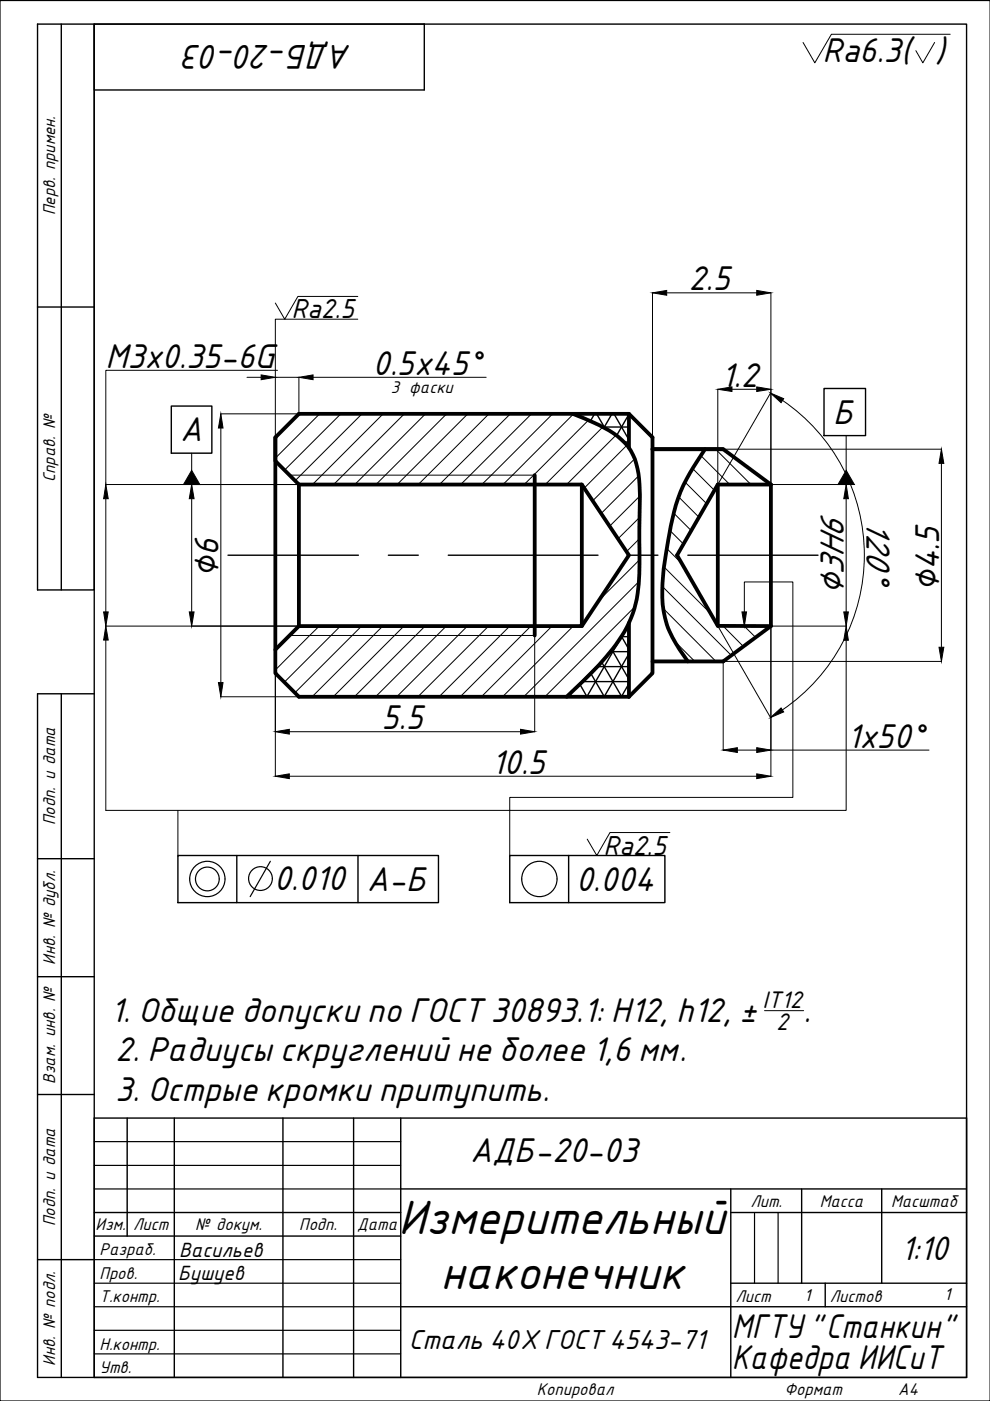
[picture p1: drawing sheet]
<svg xmlns="http://www.w3.org/2000/svg" width="210mm" height="297mm" viewBox="0 0 210 297" stroke-linecap="round" stroke-linejoin="round" font-family="sans-serif">
<!-- layer: 0.25-STAMP -->
<path d="M0 .1h209.9v296.9h-209.9zM20 242h65M20 252.1h65M20 247.1h65M160 257.1v15M165 257.1v15M20 277.1h65M20 272.1h65M20 267.1h65M20 287h65M20 282.1h65" fill="none" stroke="#000" stroke-width=".25"/>
<!-- layer: 0.3-STAMP -->
<g fill="none" stroke="#000" stroke-width=".3">
<path d="M8 5.1h12v120h-12zM13 5.1v120M20 5.1h184.9v286.9h-184.9zM20 5.1h70v14h-70zM8 65.1h12M13 147.1v144.9M20 147.1h-12v144.9h196.9v-54.9h-184.9v54.9M8 182.1h12M8 207.1h12M8 232.1h12M27 237.1v25M37 237.1v54.9"/>
<path d="M60 237.1v54.9M75 237.1v54.9M85 237.1v54.9M20 257.1h65M85 252.1h119.9M154.9 257.1h50M154.9 252.1v39.9M170 252.1v20M186.9 252.1v20M8 267.1h12M20 262.1h65M85 277.1h119.9"/>
<path d="M154.9 272.1h50M175 272.1v5"/>
</g>
<g fill="none" stroke="#000" stroke-width=".8">
<path d="M58.4 92.7l5-5h69.9l5 5v50l-5 5h-69.9l-5-5zM58.4 92.7v5l5 5M121.5 87.7a32.2 32.2 0 0 1 10.2 5.5 11.7 11.7 0 0 1 3.8 8.4l.2 3.5-.1 12a36.5 36.5 0 0 1-1.4 13 32 32 0 0 1-7.3 11l-6.8 6.6M133.3 87.7v7.2M149.5 95.2a39.5 39.5 0 0 0-6.6 13.3 84.8 84.8 0 0 0-2.5 18.2 19.4 19.4 0 0 0 3.7 11l1.7 2.5M153.3 95.2h-15h15l10.1 7.5M63.4 102.7h60v30h-60l-5 5M63.4 102.7v30M113.4 100.7v34M123.4 102.7l9.9 15-9.9 15M152.2 102.7v30M163.4 102.7h-11.2l-8.6 15 8.6 15h11.2"/>
<path d="M163.4 102.7v30M133.3 132.1v15.6M163.4 132.7l-10.1 7.5h-15"/>
</g>
<g fill="none" stroke="#000" stroke-width=".21">
<path d="M67.8 87.7l-9.4 9.4M72.3 87.7l-12 12M76.8 87.7l-14.2 14.2M81.2 87.7l-14.9 15M85.7 87.7l-15 15M90.2 87.7l-15 15M94.7 87.7l-15 15M99.2 87.7l-15 15M103.7 87.7l-15 15M108.2 87.7l-15 15M112.7 87.7l-15 15M117.2 87.7l-15 15"/>
<path d="M121.6 87.8l-15 14.9M124.8 89.1l-13.7 13.6M127.8 90.5l-12.2 12.2M130.6 92.3l-10.5 10.4M132.9 94.4l-9 9.1M134.6 97.3l-9 8.9M146.9 99.3l4.6 4.7M148.6 96.6l6.1 6.1M151.7 95.2l7.5 7.5M135.4 100.9l-7.9 8M135.6 114.2l-2.8 2.8M135.6 109.7l-4.6 4.5"/>
<path d="M135.6 118.7l-8.6 8.6M135.7 105.1l-6.5 6.5M141.4 116.3l3.2 3.2M142.1 112.5l2.8 2.8M142.8 108.8l3.8 3.7M143.9 105.4l4.3 4.3M145.2 102.2l4.6 4.6M67.7 132.7l-9.3 9.4M72.2 132.7l-11.9 11.9M76.7 132.7l-14.2 14.2M81.2 132.7l-15 15M85.6 132.7l-14.9 15"/>
<path d="M90.1 132.7l-15 15M94.6 132.7l-15 15M99.1 132.7l-15 15M103.6 132.7l-15 15M108.1 132.7l-15 15M112.6 132.7l-15 15M117.1 132.7l-15 15M121.5 132.7l-14.9 15M128.8 139l-8.8 8.7M134.6 128.6l-19.1 19.1M135.5 123.3l-24.5 24.4M140.4 124.3l14.7 14.7"/>
<path d="M140.6 129l11.2 11.2M140.8 120.2l9.9 9.9M143 135.9l4.3 4.3M153.3 132.7l4.3 4.4M157.8 132.7l2.4 2.4M162.3 132.7l.5 .5M163.4 132.7v26.3h33.6M153.3 140.2v18.8M156.3 159h4.1"/>
</g>
<g fill="none" stroke="#000" stroke-width=".3">
<path d="M122.4 87.7l-.2 .3M122.9 87.7l.4 .8M126.1 87.7l-.9 1.6M126.5 87.7l1.8 3.1M127.8 90.5h5.5M129.8 87.7l-1.7 3M130.2 87.7l3.1 5.5M132.3 93.7h1M133.3 87.8l-2.6 4.6M133.3 94.2l-.2 .4M129.5 138.2h3.8M129.8 137.8l3.5 6.2"/>
<path d="M131.7 135h1.6M131.8 134.9l1.5 2.8M133.3 132.3l-8.9 15.4M133.3 138.6l-5.2 9.1M120.2 147.7h13.1M120.6 147.3l.2 .4M121.5 146.5l-.8 1.2M122.9 145.1l1.6 2.6M123.5 144.5h9.8M125.3 142.8l2.8 4.9M126.7 141.3h6.6M127.6 140.4l4.2 7.3"/>
<path d="M133.3 144.9l-1.6 2.8"/>
</g>
<g fill="none" stroke="#000" stroke-width=".21">
<path d="M198.2 9l-2.5 4.3-1.5-2.6M201.5 7.3h-25.2l-3.5 6-2.5-4.3M52.4 80h3M58.4 80v12.7M58.4 80h5v7.7M58.8 78.5h-36.4v24.2h41M66.4 80h36.7M75.9 67.7h-17.5v12.3M75.9 62.9h-12.7l-2.8 4.8-2-3.5M138.3 62.1v30.6M141.4 62.1h19M163.4 62.1v40.6h16"/>
<path d="M40.6 96.1v3.6M46.8 87.7h31.6M46.8 90.7v54M152.2 82.5v20.2l11.2-19.4M153.3 95.2h46.3M155.2 82.5h5.2M165.9 84.9a39.7 39.7 0 0 1 0 65.6M179.4 92.4v7.3M199.6 98.2v39M22.4 105.7v24M40.6 105.7v24M61.3 100.7h52.1"/>
<path d="M179.4 105.7v24M22.4 135.7v36.1h157v-36.1M22.4 132.7h56M61.3 134.7h52.1v20.4M152.2 132.7l11.2 19.4M157.8 129.7v-6.3h10.3v45.7h-60v12.3M163.4 132.7h16M163.4 132.7v31.9M46.8 147.7h16.6M58.4 142.7v21.9M61.3 155.1h49.1M153.3 140.2h46.3"/>
<path d="M37.7 171.8v9.8M61.3 164.6h99.1M142 176.5h-12.7l-2.8 4.9-2-3.5M162.1 214.3h8.3"/>
</g>
<g fill="#000" stroke="#000" stroke-width=".21">
<path d="M55.4 79.5l3 .5-3 .5zM63.4 80l3-.5v1zM138.3 62.1l3.1-.5v1zM160.4 61.6l3 .5-3 .5zM46.8 87.7l.5 3h-1zM152.2 82.5l3-.5v1zM160.4 82l3 .5-3 .5zM163.4 83.3l2.8 1.2-.6 .9zM199.6 95.2l.5 3h-1zM22.4 102.7l.5 3h-.9zM40.6 102.7l.5 3h-1zM40.6 99.7l1.8 3h-3.5z"/>
<path d="M179.4 102.7l.5 3h-1zM179.4 99.7l1.7 3h-3.4zM22 129.7h.9l-.5 3zM22.4 132.7l.5 3h-.9zM40.1 129.7h1l-.5 3zM157.3 129.7h1l-.5 3zM178.9 129.7h1l-.5 3zM179.4 132.7l.5 3h-1zM199.1 137.2h1l-.5 3zM46.3 144.7h1l-.5 3zM58.4 155.1l2.9-.5v1zM110.4 154.6l3 .5-3 .5z"/>
<path d="M163.4 152.1l2.2-2 .6 .8zM58.4 164.6l2.9-.5v1zM160.4 164.1l3 .5-3 .5z"/>
</g>
<path d="M48.3 117.7h27.7M82.3 117.7h6.4M95 117.7h31.8M113.4 102.7h10M133.1 117.7h6.4M145.8 117.7h27.6" fill="none" stroke="#000" stroke-width=".3"/>
<path d="M36.3 86.1h8.6v10h-8.6zM174.7 82.4h8.8v10h-8.8zM37.7 181.4h55.3v10h-55.3zM50.2 181.4v10M75.9 181.4v10M108.1 181.4h32.9v10h-32.9zM120.6 181.4v10" fill="none" stroke="#000" stroke-width=".3"/>
<g fill="none" stroke="#000" stroke-width=".25">
<path d="M57.3 182.6l-4.3 7.5"/>
<circle cx="44" cy="186.4" r="3.7"/>
<circle cx="44" cy="186.4" r="2.52"/>
<circle cx="55.2" cy="186.3" r="2.52"/>
<circle cx="114.4" cy="186.4" r="3.7"/>
</g>
<path d="M153.3 159l3-.5v1zM160.4 158.5l3 .5-3 .5z" fill="#000" stroke="#000" stroke-width=".21"/>
<g font-size="9.8">
<text x="84.5" y="261.7">Измерительный</text>
<text x="93.4" y="273.3">наконечник</text>
</g>
<text font-size="8" x="191" y="267.1">1:10</text>
<g font-size="7">
<text x="74.6" y="9.6" transform="rotate(-180 74.6 9.6)">АДБ-20-03</text>
<text x="174.4" y="13.2">Ra6.3( )</text>
<text x="146" y="61.6">2.5</text>
<text x="22.4" y="78">M3x0.35-6G</text>
<text x="79" y="79.5">0.5x45°</text>
<text x="152.9" y="82">1.2</text>
<text x="176.7" y="89.9">Б</text>
<text x="38.2" y="93.6">А</text>
<text x="183.7" y="110.3" transform="rotate(90 183.7 110.3)">120°</text>
<text x="46.3" y="122.6" transform="rotate(-90 46.3 122.6)">∅6</text>
<text x="199.1" y="125.6" transform="rotate(-90 199.1 125.6)">∅4.5</text>
<text x="178.9" y="126.5" transform="rotate(-90 178.9 126.5)">∅3H6</text>
<text x="80.9" y="154.6">5.5</text>
<text x="179.6" y="158.5">1x50°</text>
<text x="104.2" y="164.1">10.5</text>
<text x="58" y="188.8">0.010</text>
<text x="77.8" y="188.9">А-Б</text>
<text x="122.1" y="188.9">0.004</text>
<text x="23.5" y="216.8">1. Общие допуски по ГОСТ30893.1: H12, h12, ±</text>
<text x="170.4" y="216.8">.</text>
<text x="24.4" y="225">2. Радиусы скруглений не более 1,6 мм.</text>
<text x="24.4" y="233.4">3. Острые кромки притупить.</text>
<text x="99.7" y="246.4">АДБ-20-03</text>
<text x="155.2" y="283.6">МГТУ&quot;Станкин&quot;</text>
<text x="155.2" y="290.3">Кафедра ИИСиТ</text>
</g>
<g font-size="5.6">
<text x="61.8" y="67.5">Ra2.5</text>
<text x="128" y="181.2">Ra2.5</text>
<text x="86.7" y="286.1">Сталь 40Х ГОСТ4543-71</text>
</g>
<g font-size="4.9">
<text x="161.7" y="213.7">IT12</text>
<text x="164.6" y="218.4">2</text>
</g>
<g font-size="4.2">
<text x="38" y="266.4">Васильев</text>
<text x="37.8" y="271.4">Бушуев</text>
</g>
<g font-size="4">
<text x="11.7" y="45.6" transform="rotate(-90 11.7 45.6)">Перв. примен.</text>
<text x="82.8" y="83.3">3 фаски</text>
<text x="11.7" y="102.2" transform="rotate(-90 11.7 102.2)">Справ. №</text>
<text x="11.7" y="174.9" transform="rotate(-90 11.7 174.9)">Подп. и дата</text>
<text x="11.7" y="204.6" transform="rotate(-90 11.7 204.6)">Инв. № дубл.</text>
<text x="11.7" y="229.8" transform="rotate(-90 11.7 229.8)">Взам. инв. №</text>
<text x="159.1" y="255.8">Лит.</text>
<text x="173.8" y="255.8">Масса</text>
<text x="188.9" y="255.8">Масштаб</text>
<text x="11.7" y="260" transform="rotate(-90 11.7 260)">Подп. и дата</text>
<text x="20.3" y="260.8">Изм.</text>
<text x="28.2" y="260.8">Лист</text>
<text x="41.4" y="260.8">№ докум.</text>
<text x="63.5" y="260.8">Подп.</text>
<text x="75.7" y="260.8">Дата</text>
<text x="21.1" y="266.1">Разраб.</text>
<text x="21.1" y="271.1">Пров.</text>
<text x="21.1" y="276.1">Т.контр.</text>
<text x="156" y="276">Лист</text>
<text x="175.9" y="276">Листов</text>
<text x="21.1" y="286.2">Н.контр.</text>
<text x="11.7" y="289.5" transform="rotate(-90 11.7 289.5)">Инв. № подл.</text>
<text x="21.1" y="291.2">Утв.</text>
<text x="113.8" y="295.8">Копировал</text>
<text x="166.3" y="295.8">Формат</text>
<text x="190.5" y="295.8">A4</text>
</g>
<g font-size="3.5">
<text x="170.5" y="275.7">1</text>
<text x="200.2" y="275.7">1</text>
</g>
</svg>
